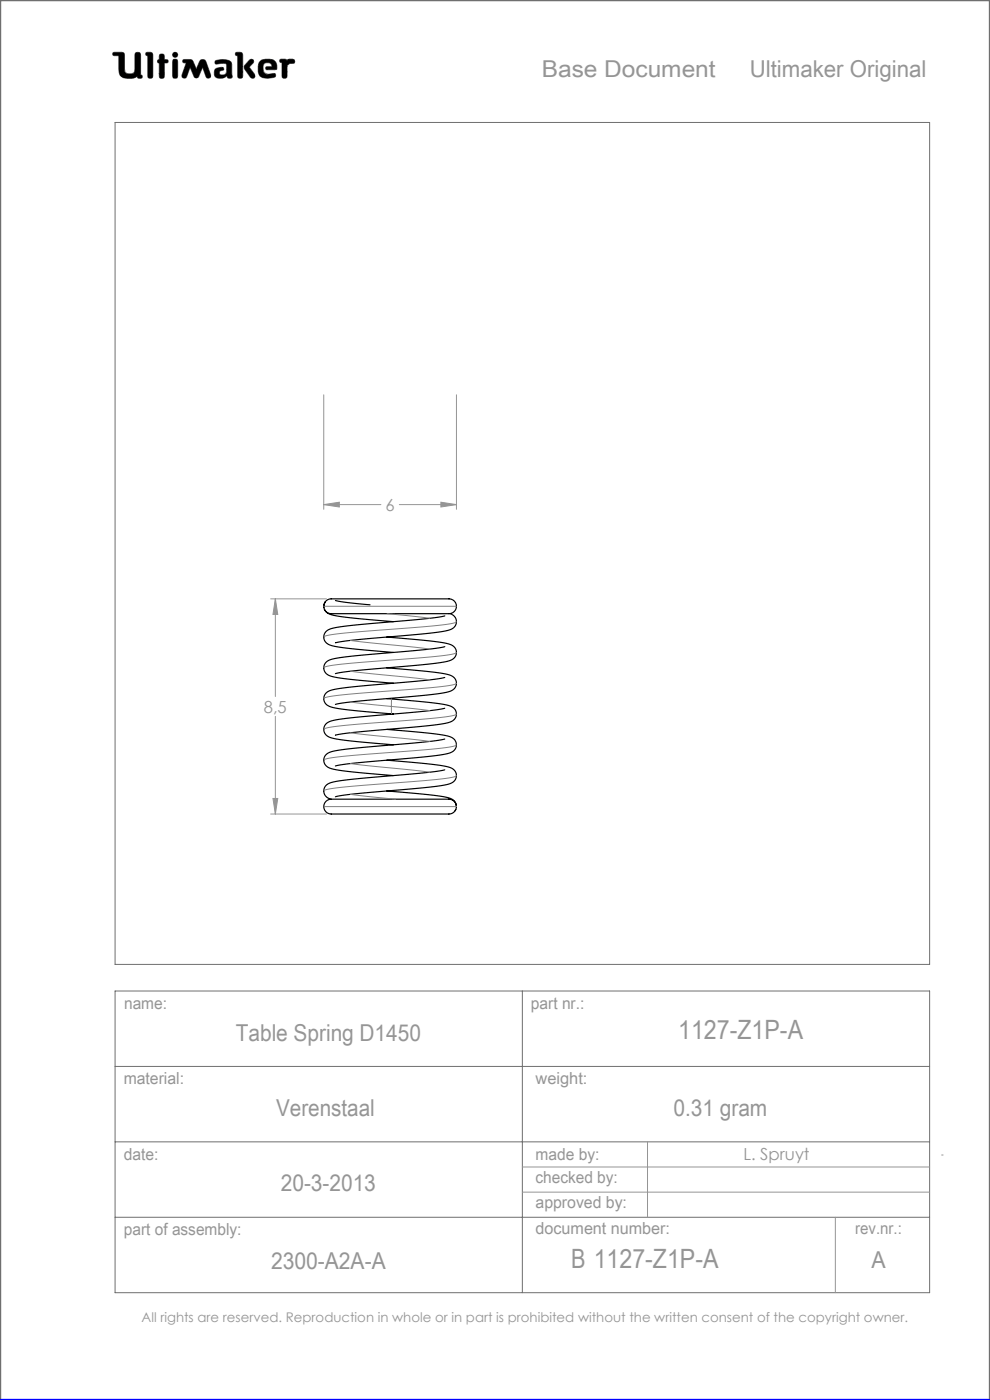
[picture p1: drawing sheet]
<svg xmlns="http://www.w3.org/2000/svg" width="210mm" height="297mm" viewBox="0 0 210 297" stroke-linecap="round" stroke-linejoin="round" font-family="sans-serif">
<g fill="none" stroke="#6f6f6f" stroke-width=".21">
<path d="M24 11.1h1.8l.5 .2 .2 4a1.62 1.62 0 0 0 2 0l.2-4a.65 .65 0 0 1 .7-.2 .65 .65 0 0 1 .4 .6v4.2l.3 .1-.1 .6a.65 .65 0 0 1-.9-.3 4 4 0 0 1-3 .2l-.6-.5-.2-.6-.1-3.6h-1.2l-.1-.3zM29.1 16.2v.1M31 11.1l1.2 .1 .2 .4v4.8a.59 .59 0 0 1-.7 .2 .59 .59 0 0 1-.4-.5v-4.3l-.4-.1zM33.8 13.4h.1M33.8 12.6h.1M33.8 12.6l-.3 .1-.1 .3 .1 .3 .3 .1M33.8 12.6v-1a.59 .59 0 0 1 .7-.1 .59 .59 0 0 1 .4 .5v.6l.6 .1a.4 .4 0 0 1 0 .6l-.6 .1-.1 3.1a.59 .59 0 0 1-.6 .1 .59 .59 0 0 1-.4-.5v-2.7M36.8 12.6h.7l.2 .5v3l-.2 .4-.3 .1-.4-.1-.2-.4v-3zM38.9 12.7l1.3-.1 .6 .2 .8 1.9 .9-2 .6-.1 .4 .1 1.2 3.2v.5l-.4 .2-.4-.1-.9-2.2-.9 2-.5 .3-.3-.2-1-2.1-.7 1.9-.3 .4-.5-.1-.2-.1v-.5l.9-2.6-.7-.1zM42.1 16.2h.1M45.7 12.9a3.6 3.6 0 0 1 3.3 .3l.2 .5v2.1a.53 .53 0 0 1-.2 .8l-.7-.1-.2-.4a1.97 1.97 0 0 1-2.5 .2 1.34 1.34 0 0 1 .4-1.8l1.3-.2 .1 .6a.74 .74 0 0 0-.9 .7 .95 .95 0 0 0 1.4 .1l.2-.6-.1-1.5a2.7 2.7 0 0 0-2 0l-.4-.2zM50.1 11.1l1.2 .1 .2 .4-.1 4.8a.59 .59 0 0 1-.6 .2 .59 .59 0 0 1-.4-.5v-4.3l-.4-.1z"/>
<path d="M52.9 12.8l.4-.2 .4 .1 .1 .4-.9 1.1 1.1 1.5 .1 .6-.2 .3h-.4a5.9 5.9 0 0 1-1.7-2.3l.2-.5zM56.6 14.8h.1M56.6 14.8l-.3-.3 .2-.3 1.2-.1-.2-.5a1.04 1.04 0 0 0-1.7 .5l.2 1.3 .8 .4M56.6 14.8h1.7l.4-.2a1.66 1.66 0 0 0-1.5-2l-1.7 .1a2.65 2.65 0 0 0-.3 3.5 3.5 3.5 0 0 0 3.2 .1l.1-.3-.2-.4-1.5 .2M56.8 15.8h.1M59.5 12.6h1.1l.3 .2a1.21 1.21 0 0 1 1.5-.1l.1 .6-1 .2-.6 .4-.1 2.5a.59 .59 0 0 1-.6 .2 .59 .59 0 0 1-.4-.5v-2.8l-.4-.2zM24.4 26h172.8v178.6h-172.8zM24.4 210.2h172.8v64h-172.8zM110.8 210.2v64M24.4 226.2h172.8M24.4 242.2h172.8M24.4 258.2h172.8"/>
<circle cx="37.2" cy="11.6" r=".56"/>
</g>
<path d="M0 297v-297h210v297" fill="none" stroke="#6f6f6f" stroke-width=".5"/>
<g fill="none" stroke="#959595" stroke-width=".21">
<path d="M68.7 83.8v24.2M96.8 83.8v24.2M68.7 107h12.1M68.7 107l3.3-.5v1.1zM84.7 107h12.1M93.5 106.5l3.3 .5-3.3 .6zM57.4 127h11.8M58.4 127l.5 3.3h-1zM58.4 127v20.8M58.4 152v20.7M57.4 172.7h11.8M57.9 169.4h1l-.5 3.3z"/>
<path d="M110.8 247.6h86.4M110.8 252.9h86.4M137.4 242.2v16M177.2 258.2v16M199.7 245h.4"/>
</g>
<path d="M0 297h210" fill="none" stroke="#00f" stroke-width=".5"/>
<path d="M45.7 12.9l-.1 .4 .2 .3 1.7-.2 .6 .2-.1 1.8-.2 .4-.5 .1a.54 .54 0 0 1-.8-.5 .54 .54 0 0 1 .8-.5l.2-.1-.1-.4-.4-.1a1.31 1.31 0 0 0-1.5 .9 1.14 1.14 0 0 0 .3 1.2 1.14 1.14 0 0 0 1.2 .2l.8-.3a.23 .23 0 0 1 .3-.2 .23 .23 0 0 1 .2 .4 .58 .58 0 0 0 .8 .1 .58 .58 0 0 0 .1-.9v-2a1.32 1.32 0 0 0-1.7-1.1zM50 11.2v.5l.4 .1v4.5l.2 .3h.6l.3-.4v-4.7l-.4-.4zM53 12.7l-1.1 1.2-.1 .5 1.4 2.1 .6 .1 .3-.3v-.4l-1.2-1.7 .9-.9v-.4l-.3-.3zM55.1 13a2.66 2.66 0 0 0 .3 3.4l1.4 .2 1.3-.2 .4-.3-.2-.5-1.5 .2-.6-.2-.3-.4-.1-.9a.98 .98 0 0 1 .7-1 .98 .98 0 0 1 1.1 .5l.1 .3-1.2 .1-.1 .4 .2 .2h1.6a.49 .49 0 0 0 .5-.2 .49 .49 0 0 0 0-.6 1.57 1.57 0 0 0-2-1.4h-.9zM59.4 12.6v.5l.4 .2v3l.3 .3h.5l.3-.4v-2.3l.6-.4 .9-.1 .1-.6-.4-.3-.9 .1-.3 .2-.3-.2zM36.7 12.6l-.1 3.7 .2 .3h.6l.3-.4v-3.3l-.3-.3zM36.6 11.6a.56 .56 0 0 0 1.1 0 .56 .56 0 0 0-1.1 0zM33.9 11.6l-.1 1-.3 .2-.1 .3 .4 .3v3l.2 .2h.5l.3-.1 .1-.3v-2.8l.7-.1 .1-.4-.2-.2-.6-.1-.2-1.1zM31 11.2l-.1 .5 .4 .1 .1 4.5 .2 .3h.5l.3-.4v-4.7l-.4-.4zM38.8 12.7v.6h.7l-.9 2.7 .2 .5 .4 .1 .3-.2 .8-2.1 .9 2 .2 .2h.4l.3-.2 .9-2 .8 2.1 .5 .2 .4-.3v-.4l-1-2.8-.3-.4-.5-.1-.4 .2-.9 1.9-.9-2-.5-.1zM24 11.2l-.1 .3 .2 .3h1.1v2.7a1.73 1.73 0 0 0 2.1 2.1 2.42 2.42 0 0 0 1.8-.4l.3 .4h.6l.2-.3-.1-.3-.3-.1v-4.3l-.1-.3-.2-.2h-.6l-.3 .4v3.4a.89 .89 0 0 1-1.3 .8 .81 .81 0 0 1-.9-1.1l-.1-3.3-.5-.2z" fill-rule="evenodd" fill="#000"/>
<path d="M58.4 127l.5 3.3h-1zM57.9 169.4h1l-.5 3.3zM68.7 107l3.3-.5v1.1zM93.5 106.5l3.3 .5-3.3 .6z" fill="#959595"/>
<g fill="none" stroke="#000" stroke-width=".25">
<path d="M68.7 128.8v.1M68.8 129.3a3 3 0 0 0 2.7 1.4l12 1.2M69 127.6l-.3 1.1M69.1 127.5l.3-.2a11.5 11.5 0 0 1 4.3-.3h17.6a16.9 16.9 0 0 1 4.8 .3 1.67 1.67 0 0 1 .4 2.1 1.67 1.67 0 0 1-2 .8h-20.8a11.5 11.5 0 0 1-4.3-.3 1.57 1.57 0 0 1-.3-2.4zM71.2 127.4l2.6 .4 4.7 .5M82 135.1l2.9 .3a66.2 66.2 0 0 1 10.8 1.4 1.81 1.81 0 0 1 1.1 2 1.81 1.81 0 0 1-1.8 1.5 104.6 104.6 0 0 1-12.1 1.3l-1 .1a84.2 84.2 0 0 0-10.8 1.2M94.4 137.2l-4 .6-8.6 .7a66 66 0 0 0-11.9 1.5 1.83 1.83 0 0 0-1.1 2.1 1.83 1.83 0 0 0 1.8 1.5l4.4 .6 8.5 .7M94.4 130.7a243.3 243.3 0 0 1-18.1 1.8l-3.1 .3a7.1 7.1 0 0 0-4 1.1 1.81 1.81 0 0 0-.4 2 1.81 1.81 0 0 0 1.7 1.1l3.7 .6 9.3 .8M95.4 130.2a1.78 1.78 0 0 1 1.4 1.8 1.78 1.78 0 0 1-1.6 1.7 206.9 206.9 0 0 1-16.9 1.8l-5 .5-2.1 .4M82 141.7l1.5 .1a68.9 68.9 0 0 1 12.2 1.5 1.79 1.79 0 0 1 1.1 2 1.79 1.79 0 0 1-1.7 1.5 125.2 125.2 0 0 1-12.9 1.4h-.6a77.9 77.9 0 0 0-10.5 1.2M82 154.7l3.9 .4a44.5 44.5 0 0 1 9.7 1.2 1.82 1.82 0 0 1 1.2 2.1 1.82 1.82 0 0 1-1.9 1.5 150.6 150.6 0 0 1-14.1 1.5 61.8 61.8 0 0 0-9.7 1.1M82 148.2a79.8 79.8 0 0 1 13.6 1.6 1.83 1.83 0 0 1 1.1 2.1 1.83 1.83 0 0 1-1.8 1.5 162.4 162.4 0 0 1-14.8 1.5l-6 .6-3 .5"/>
<path d="M94.3 150.3l-4.1 .6-9.3 .8a58.4 58.4 0 0 0-10.9 1.4 1.79 1.79 0 0 0-1.3 1.9 1.79 1.79 0 0 0 1.7 1.6 124.4 124.4 0 0 0 13 1.4h.1M94.3 156.8a90.2 90.2 0 0 1-11 1.2l-1.5 .1a68.7 68.7 0 0 0-11.9 1.5 1.8 1.8 0 0 0-1.2 2 1.8 1.8 0 0 0 1.7 1.5 121.3 121.3 0 0 0 13.1 1.4M94.3 143.7l-4.3 .7-9.9 .8a50.8 50.8 0 0 0-10.3 1.4 1.78 1.78 0 0 0-1.1 1.9 1.78 1.78 0 0 0 1.6 1.5 107.8 107.8 0 0 0 13.1 1.5M82 161.3l4.4 .3a41.2 41.2 0 0 1 9.3 1.3 1.79 1.79 0 0 1 1.1 2 1.79 1.79 0 0 1-1.7 1.5 267.3 267.3 0 0 1-18.8 1.9l-5.2 .7M82 167.8l2.9 .2a56.2 56.2 0 0 1 10.7 1.4 1.76 1.76 0 0 1 1.2 1.7M94.3 163.3a105.8 105.8 0 0 1-11.8 1.3l-1.6 .1a64.9 64.9 0 0 0-10.8 1.4 1.75 1.75 0 0 0-1.4 1.4 1.75 1.75 0 0 0 .8 1.8l.7 .3M95.2 169.5a1.57 1.57 0 0 1 1.6 1.6M95.2 169.5h-21a17 17 0 0 0-4.8 .3 1.68 1.68 0 0 0-.4 2.1 1.68 1.68 0 0 0 2 .8h23.8a1.69 1.69 0 0 0 2-1.6M96.7 171.7l-.2 .3"/>
</g>
<g fill="none" stroke="#808080" stroke-width=".21">
<path d="M68.7 128.6h28.1M74.3 135.9l16.9 1.8M82.1 130.2l9.1 1M96.8 131.9a29.7 29.7 0 0 1-7.9 1.1 274.6 274.6 0 0 0-19.5 1.8l-.7 .3M96.8 138.4v.1a29.6 29.6 0 0 1-7.9 1.1 275.1 275.1 0 0 0-19.5 1.7l-.7 .4M74.3 142.4l16.9 1.8M74.3 155.5l16.9 1.8M74.3 148.9l8.7 1M83 149.9l.1 1.5M83 149.9l8.2 .9M83.1 148.3l-.1 1.6M96.8 144.9v.1a29.5 29.5 0 0 1-7.9 1.1 275.7 275.7 0 0 0-19.5 1.8l-.7 .3"/>
<path d="M96.8 158v.1a29.3 29.3 0 0 1-7.9 1.1 276.8 276.8 0 0 0-19.5 1.7l-.7 .4M96.8 151.5a29.4 29.4 0 0 1-7.9 1.1 276.2 276.2 0 0 0-19.5 1.8l-.7 .3M74.3 168.5l9.6 1M74.3 162l16.9 1.8M96.8 171l-28.1 .1M96.8 164.5v.1a29.2 29.2 0 0 1-7.9 1.1 277.3 277.3 0 0 0-19.5 1.8l-.7 .3"/>
</g>
<g font-size="5.6" fill="#959595">
<text x="143.9" y="220.3">1127-Z1P-A</text>
<text x="121.1" y="269.1">B 1127-Z1P-A</text>
</g>
<g font-size="4.9" fill="#959595">
<text x="114.9" y="16.3">Base Document</text>
<text x="159" y="16.3">Ultimaker Original</text>
<text x="50" y="220.9">Table Spring D1450</text>
<text x="58.6" y="236.7">Verenstaal</text>
<text x="142.8" y="236.7">0.31 gram</text>
<text x="59.6" y="252.7">20-3-2013</text>
<text x="57.5" y="269.3">2300-A2A-A</text>
<text x="184.9" y="269.1">A</text>
</g>
<g font-size="3.5" fill="#959595">
<text x="81.8" y="108.4">6</text>
<text x="56" y="151.2">8,5</text>
<text x="26.3" y="214.1">name:</text>
<text x="112.6" y="214">part nr.:</text>
<text x="26.2" y="229.9">material:</text>
<text x="113.6" y="229.9">weight:</text>
<text x="26.3" y="246">date:</text>
<text x="113.6" y="246">made by:</text>
<text x="113.6" y="251.1">checked by:</text>
<text x="157.7" y="246.2">L. Spruyt</text>
<text x="113.6" y="256.3">approved by:</text>
<text x="26.3" y="262">part of assembly:</text>
<text x="113.6" y="261.8">document number:</text>
<text x="181.4" y="261.9">rev.nr.:</text>
</g>
<text font-size="2.8" fill="#959595" x="30" y="280.4">All rights are reserved. Reproduction in whole or in part is prohibited without the written consent of the copyright owner.</text>
</svg>
